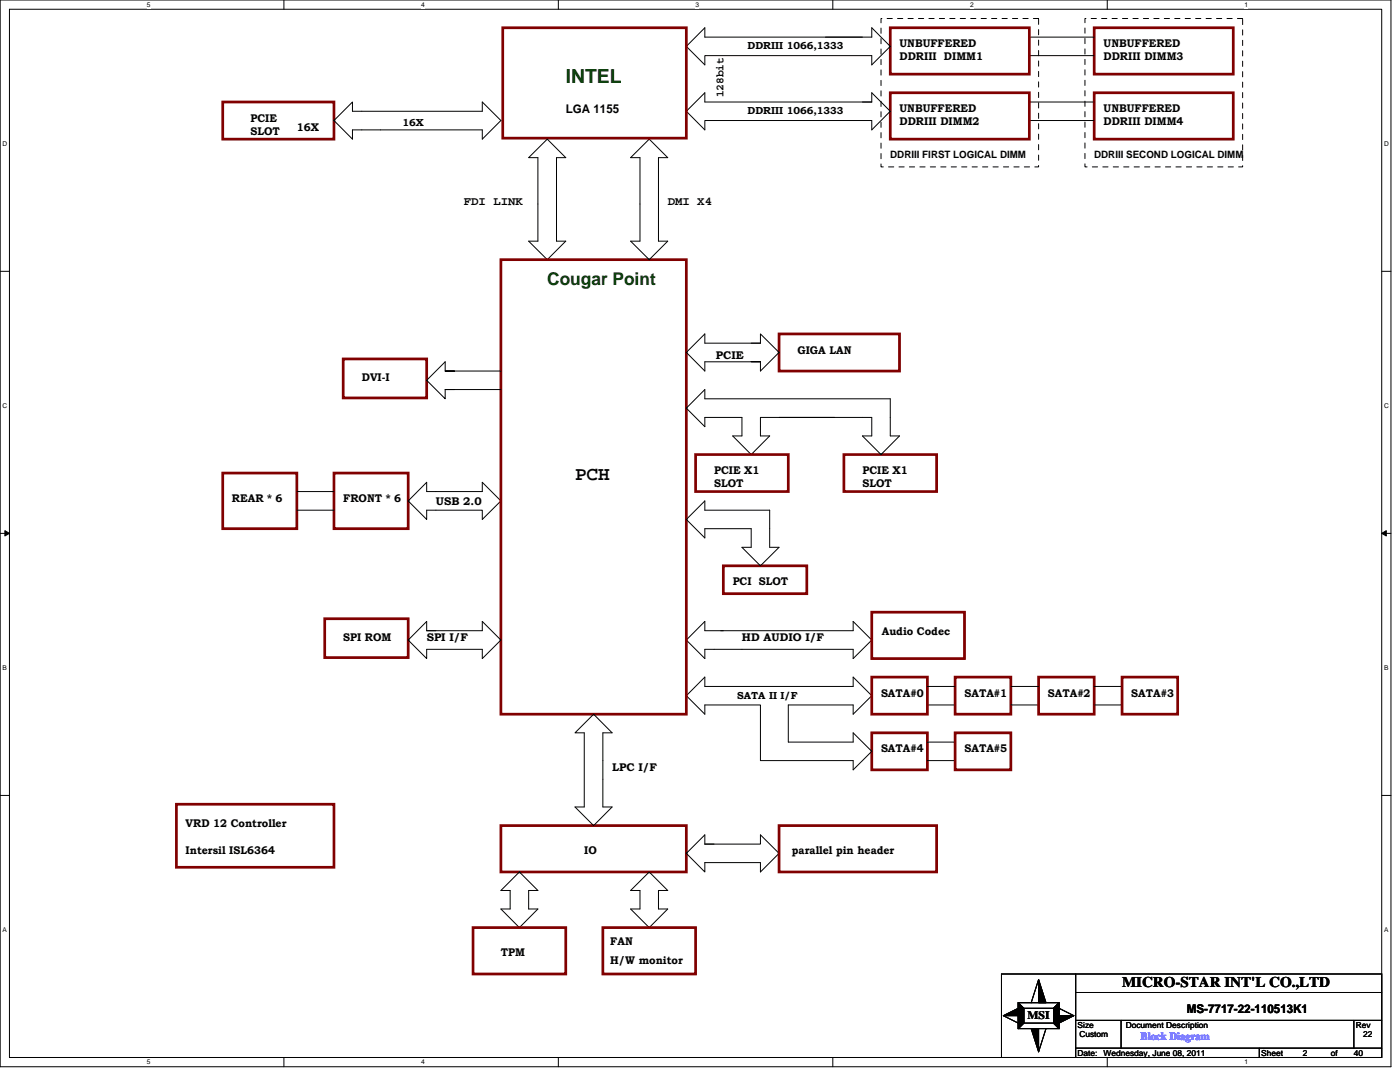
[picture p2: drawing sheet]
<svg xmlns="http://www.w3.org/2000/svg" width="272mm" height="208mm" viewBox="0 0 272 208" stroke-linecap="round" stroke-linejoin="round" font-family="sans-serif">
<path d="M0 0h270.5v207.4h-270.5zM1.8 1.8h266.9v203.8h-266.9z" fill="none" stroke="#000" stroke-width=".19"/>
<g fill="#fff">
<path d="M28.5 .2h.7v1.4h-.7z"/>
<path d="M28.5 205.8h.7v1.4h-.7z"/>
</g>
<path d="M55.2 0v1.8M55.2 205.6v1.8" fill="none" stroke="#000" stroke-width=".19"/>
<g fill="#fff">
<path d="M81.9 .2h.7v1.4h-.7z"/>
<path d="M81.9 205.8h.7v1.4h-.7z"/>
</g>
<path d="M108.6 0v1.8M108.6 205.6v1.8" fill="none" stroke="#000" stroke-width=".19"/>
<g fill="#fff">
<path d="M135.3 .2h.7v1.4h-.7z"/>
<path d="M135.3 205.8h.7v1.4h-.7z"/>
</g>
<path d="M162 0v1.8M162 205.6v1.8" fill="none" stroke="#000" stroke-width=".19"/>
<g fill="#fff">
<path d="M188.7 .2h.7v1.4h-.7z"/>
<path d="M188.7 205.8h.7v1.4h-.7z"/>
</g>
<path d="M215.4 0v1.8M215.4 205.6v1.8" fill="none" stroke="#000" stroke-width=".19"/>
<g fill="#fff">
<path d="M242.1 .2h.7v1.4h-.7z"/>
<path d="M242.1 205.8h.7v1.4h-.7z"/>
<path d="M.5 27.3h.9v1.4h-.9z"/>
<path d="M269.2 27.3h.9v1.4h-.9z"/>
<path d="M.5 78.2h.9v1.5h-.9z"/>
<path d="M269.2 78.2h.9v1.5h-.9z"/>
</g>
<path d="M0 52.7h1.8M268.7 52.7h1.8" fill="none" stroke="#000" stroke-width=".19"/>
<g fill="#fff">
<path d="M.5 129.2h.9v1.4h-.9z"/>
<path d="M269.2 129.2h.9v1.4h-.9z"/>
</g>
<path d="M0 103.7h1.8M268.7 103.7h1.8" fill="none" stroke="#000" stroke-width=".19"/>
<path d="M.9 103.2l.9 .5-.9 .5zM268.7 103.7l.9-.5v1z" fill="#000" stroke="#000" stroke-width=".19"/>
<g fill="#fff">
<path d="M.5 180.1h.9v1.4h-.9z"/>
<path d="M269.2 180.1h.9v1.4h-.9z"/>
</g>
<g fill="none" stroke="#000" stroke-width=".19">
<path d="M68.6 19.8v1.8h25.2v-1.8l3.6 3.6-3.6 3.7v-1.8h-25.2v1.8l-3.6-3.7zM137.1 18v1.8h32.5v-1.8l3.6 3.6-3.6 3.7v-1.9h-32.5v1.9l-3.6-3.7zM160.5 7.2h9.1v-1.8l3.6 3.6-3.6 3.6v-1.8h-32.5v1.8l-3.6-3.6 3.6-3.6v1.8h30.6M167.7 19.8h1.9M200.2 19.8h12.6M200.2 7.2h12.6M200.2 10.8h12.6M83 21.6h.1M102.8 30.6l3.6-3.5 3.6 3.5h-1.8v16.3h1.8l-3.6 3.6-3.6-3.6h1.8v-16.3zM122.7 30.6l3.6-3.5 3.6 3.5h-1.8v16.3h1.8l-3.6 3.6-3.6-3.6h1.8v-16.3zM200.2 23.4h12.6M86.6 75.7h10.8"/>
<path d="M86.6 75.7h1.8M86.6 72.1v-1.8l-3.6 3.6 3.6 3.6v-1.8M88.4 72.1h-1.8h10.8M146.1 66.7h1.8M147.9 66.7h-10.8v-1.8l-3.6 3.6 3.6 3.6v-1.8h10.8h-1.8M147.9 66.7v-1.8l3.6 3.6-3.6 3.6v-1.8M57.7 95.6h7.3M57.7 99.2h7.3M83 93.8v1.8h10.8v-1.8l3.6 3.6-3.6 3.6v-1.8h-10.8v1.8l-3.6-3.6zM151.5 81.2h18.1v3.6h-1.9l3.7 3.6 3.6-3.6h-1.8v-7.3h-36.1v-1.8l-3.6 3.7 3.6 3.6v-1.8h7.2v3.6h-1.8l3.6 3.6 3.6-3.6h-1.8v-3.6h14.4M133.5 101l3.6-3.6v1.8h12.6v7.2h1.8l-3.6 3.6-3.6-3.6h1.8v-3.6h-9v1.8zM83 120.8v1.8h10.8v-1.8l3.6 3.6-3.6 3.6v-1.8h-10.8v1.8l-3.6-3.6z"/>
<path d="M83 122.6h1.8M137.1 131.6v1.9h28.8v-1.9l3.7 3.7-3.7 3.6v-1.8h-12.6v7.2h12.6v-1.8l3.7 3.6-3.7 3.6v-1.8h-18v-10.8h-10.8v1.8l-3.6-3.6zM140.2 122.6h25.7v-1.8l3.7 3.6-3.7 3.6v-1.8h-28.8v1.8l-3.6-3.6 3.6-3.6v1.8h3.6M180.4 133.5h5.4M180.4 137.1h5.4M196.6 137.1h5.4M196.6 133.5h5.4M212.8 137.1h5.4M212.8 133.5h5.4M0 154.6h1.8M111.8 142.5l3.7-3.6 3.6 3.6h-1.8v14.4h1.8l-3.6 3.6-3.7-3.6h1.8v-14.4zM180.4 147.9h5.4"/>
<path d="M180.4 144.3h5.4M268.7 154.6h1.8M97.4 173.1l3.6-3.6 3.6 3.6h-1.8v3.6h1.8l-3.6 3.6-3.6-3.6h1.8v-3.6zM122.7 173.1l3.6-3.6 3.6 3.6h-1.8v3.6h1.8l-3.6 3.6-3.6-3.6h1.8v-3.6zM133.5 165.9l3.6-3.6v1.8h10.8v-1.8l3.6 3.6-3.6 3.6v-1.8h-10.8v1.8zM137.1 164.1h1.8M194.8 189.4h73.9v16.2h-73.9zM195.2 197.5l2.9 1.4M198.1 194.9h7.9v5.1h-7.9zM198.1 194.9l1 1.1M199.1 198.9l-1 1.1M199.1 196h5.8v2.9h-5.8z"/>
<path d="M202 190.4l-1.4 4.5M203.5 200l-1.5 4.5M204.9 198.9l1.1 1.1M206 196l2.9 1.5M206 194.9l-1.1 1.1M209.2 198.4h59.5M209.2 193h59.5M209.2 189.4v16.2M218.1 198.4v5.4M263.3 198.4v5.4M209.2 203.8h59.5M244.9 203.8v1.8"/>
</g>
<g fill="#000" stroke="#000" stroke-width=".19">
<path d="M195.2 197.5l2.9-1.5v1.5zM202 190.4l1.5 4.5h-1.5zM206 197.5h2.9l-2.9 1.4zM200.6 200h1.4v4.5z"/>
<path d="M198.1 194.9l1 1.1v2.9l-1 1.1z" fill-rule="evenodd"/>
<path d="M198.1 194.9l1 1.1v2.9l-1 1.1z" fill-rule="evenodd"/>
<path d="M198.1 194.9l1 1.1v2.9l-1 1.1z" fill-rule="evenodd"/>
<path d="M206 194.9v5.1l-1.1-1.1v-2.9z" fill-rule="evenodd"/>
<path d="M206 194.9v5.1l-1.1-1.1v-2.9z" fill-rule="evenodd"/>
<path d="M206 194.9v5.1l-1.1-1.1v-2.9z" fill-rule="evenodd"/>
</g>
<g fill="none" stroke="#800000" stroke-width=".53">
<path d="M43.3 19.8h21.7v7.3h-21.7zM97.8 5.4h35.7v21.5h-35.7zM173.2 5.4h27v9h-27zM173.2 18h27v9.1h-27zM212.8 18h27.1v9.1h-27.1zM212.8 5.4h27.1v9h-27.1zM97.4 50.5h36.1v88.4h-36.1zM66.8 69.8h16.2v7.6h-16.2zM151.5 64.9h23.5v7.2h-23.5zM43.3 92h14.4v10.8h-14.4zM65 92h14.4v10.8h-14.4zM135.3 88.4h18v7.2h-18z"/>
<path d="M164.1 88.4h18.1v7.2h-18.1zM140.7 110h16.2v5.4h-16.2zM169.6 119h18v9h-18zM63.2 120.3h16.2v7.5h-16.2zM169.6 131.6h10.8v7.3h-10.8zM185.8 131.6h10.8v7.3h-10.8zM202 131.6h10.8v7.3h-10.8zM218.2 131.6h10.9v7.3h-10.9zM34.3 156.4h30.7v12.2h-30.7zM169.6 142.5h10.8v7.2h-10.8zM185.8 142.5h10.8v7.2h-10.8zM97.4 160.5h36.1v9h-36.1z"/>
<path d="M151.5 160.5h30.7v9h-30.7zM92 180.3h18v9.1h-18zM117.3 180.3h18v9.1h-18z"/>
</g>
<path d="M171.4 3.6h30.6v28.8h-30.6zM211 3.6h30.7v28.8h-30.7z" fill="none" stroke="#000" stroke-width=".19" stroke-dasharray="1 1 1 1 1 1 1 1"/>
<text font-size="3.8" fill="#004000" x="110" y="16.1">INTEL</text>
<text font-size="3.8" x="111.8" y="93.3">PCH</text>
<text font-size="3.4" fill="#004000" x="106.4" y="55.5">Cougar Point</text>
<text font-size="2.9" x="218.2" y="192">MICRO-STAR INT'L CO.,LTD</text>
<g font-size="2.3">
<text x="110" y="22">LGA 1155</text>
<text x="90.2" y="39.8">FDI LINK</text>
<text x="129.9" y="39.8">DMI X4</text>
<text x="230.9" y="196.9">MS-7717-22-110513K1</text>
</g>
<g font-size="2.2">
<text x="175" y="9.2">UNBUFFERED</text>
<text x="175" y="11.7">DDRIII DIMM1</text>
<text x="214.6" y="9.2">UNBUFFERED</text>
<text x="214.6" y="11.7">DDRIII DIMM3</text>
<text x="48.7" y="23.6">PCIE</text>
<text x="140.7" y="18.9" transform="rotate(-90 140.7 18.9)">128bit</text>
<text x="175" y="21.8">UNBUFFERED</text>
<text x="214.6" y="21.8">UNBUFFERED</text>
<text x="48.7" y="26.2">SLOT</text>
<text x="57.7" y="25.4">16X</text>
<text x="175" y="24.4">DDRIII DIMM2</text>
<text x="214.6" y="24.4">DDRIII DIMM4</text>
<text x="139.3" y="69.8">PCIE</text>
<text x="155.1" y="68.7">GIGA LAN</text>
<text x="70.4" y="74.1">DVI-I</text>
<text x="138.9" y="92.2">PCIE X1</text>
<text x="138.9" y="94.7">SLOT</text>
<text x="167.7" y="92.2">PCIE X1</text>
<text x="167.7" y="94.7">SLOT</text>
<text x="45.1" y="97.6">REAR * 6</text>
<text x="66.8" y="97.6">FRONT * 6</text>
<text x="84.8" y="98.1">USB 2.0</text>
<text x="142.5" y="113.8">PCI SLOT</text>
<text x="66.8" y="124.6">SPI ROM</text>
<text x="83" y="124.6">SPI I/F</text>
<text x="144.3" y="124.6">HD AUDIO I/F</text>
<text x="171.5" y="123.4">Audio Codec</text>
<text x="171.4" y="135.5">SATA#0</text>
<text x="187.6" y="135.5">SATA#1</text>
<text x="203.8" y="135.5">SATA#2</text>
<text x="220" y="135.5">SATA#3</text>
<text x="119.1" y="149.9">LPC I/F</text>
<text x="171.4" y="146.3">SATA#4</text>
<text x="187.6" y="146.3">SATA#5</text>
<text x="36.1" y="160.7">VRD 12 Controller</text>
<text x="36.1" y="166.1">Intersil ISL6364</text>
<text x="113.6" y="166.1">IO</text>
<text x="154" y="166.1">parallel pin header</text>
<text x="97.4" y="185.9">TPM</text>
<text x="118.7" y="183.8">FAN</text>
<text x="118.7" y="187.4">H/W monitor</text>
<text x="199.9" y="198">MSI</text>
</g>
<text font-size="2.2" fill="#00f" x="221.8" y="202.1">Block Diagram</text>
<g font-size="2">
<text x="145.4" y="9.6">DDRIII 1066,1333</text>
<text x="145.4" y="22.2">DDRIII 1066,1333</text>
<text x="78.3" y="24.6">16X</text>
<text x="173.2" y="30.7">DDRIII FIRST LOGICAL DIMM</text>
<text x="212.8" y="30.7">DDRIII SECOND LOGICAL DIMM</text>
<text x="143.4" y="135.8">SATA II I/F</text>
</g>
<g font-size="1.6">
<text x="209.6" y="199.8">Size</text>
<text x="209.9" y="201.6">Custom</text>
<text x="219" y="199.8">Document Description</text>
<text x="263.7" y="199.8">Rev</text>
<text x="265.1" y="201.6">22</text>
<text x="209.6" y="205.2">Date:</text>
<text x="214.6" y="205.2">Wednesday, June 08, 2011</text>
<text x="245.3" y="205.2">Sheet</text>
<text x="253.4" y="205.2">2</text>
<text x="258.8" y="205.2">of</text>
<text x="263.3" y="205.2">40</text>
</g>
<g font-size="1.3">
<text x="28.5" y="1.4">5</text>
<text x="81.9" y="1.4">4</text>
<text x="135.3" y="1.4">3</text>
<text x="188.7" y="1.4">2</text>
<text x="242.1" y="1.4">1</text>
<text x=".5" y="28.4">D</text>
<text x="269.2" y="28.4">D</text>
<text x=".5" y="79.4">C</text>
<text x="269.2" y="79.4">C</text>
<text x=".5" y="130.3">B</text>
<text x="269.2" y="130.3">B</text>
<text x=".5" y="181.3">A</text>
<text x="269.2" y="181.3">A</text>
<text x="28.5" y="206.9">5</text>
<text x="81.9" y="206.9">4</text>
<text x="242.1" y="206.9">1</text>
</g>
</svg>
